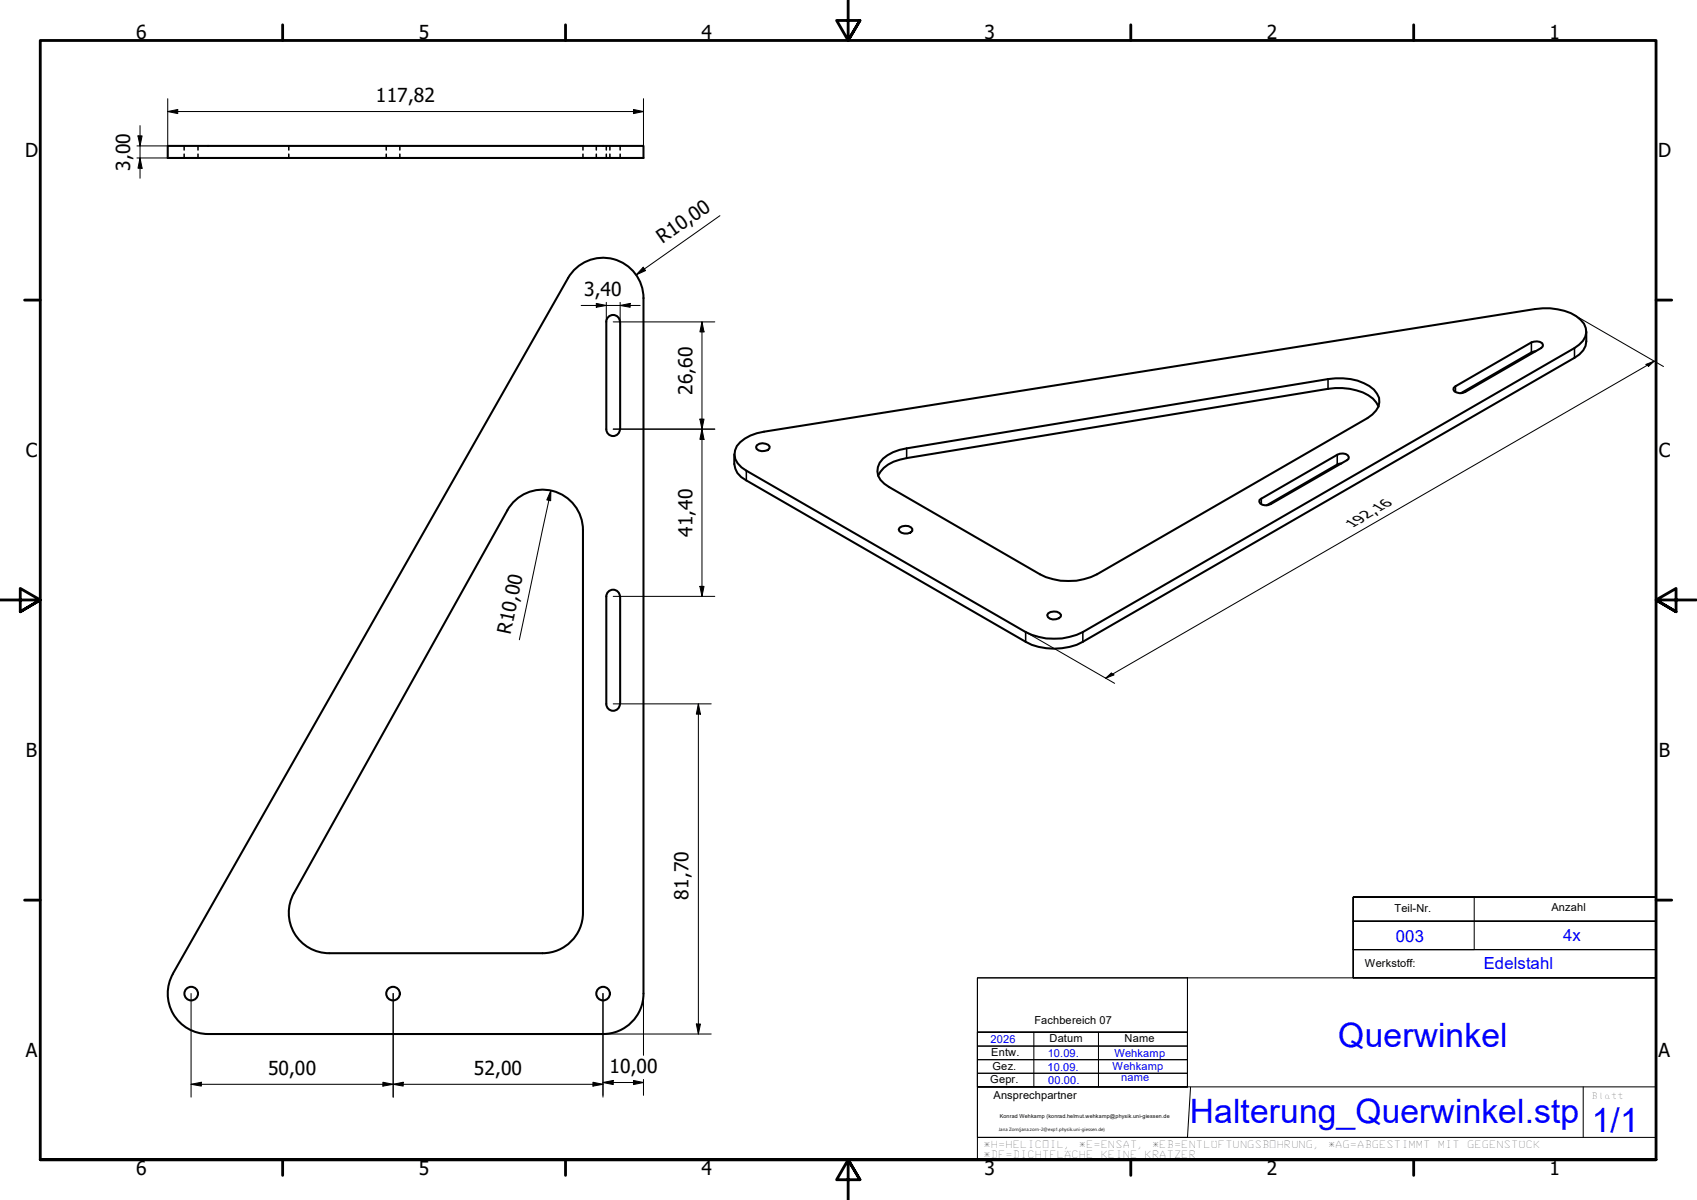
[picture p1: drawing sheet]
<svg xmlns="http://www.w3.org/2000/svg" width="420mm" height="297mm" viewBox="0 0 420 297" stroke-linecap="round" stroke-linejoin="round" font-family="sans-serif">
<!-- layer: Hidden (ISO) -->
<g fill="none" stroke="#000" stroke-width=".38">
<path d="M45.6 36.1v1M45.6 38.1v1M49 36.1v1M49 38.1v1M71.5 36.1v1M71.5 38.1v1M95.6 36.1v1M95.6 38.1v1M99 36.1v1M99 38.1v1M144.3 36.1v1M144.3 38.1v1"/>
<path d="M147.6 36.1v1M147.6 38.1v1M150.1 36.1v1M150.1 38.1v1M151 36.1v1M151 38.1v1M153.5 36.1v1M153.5 38.1v1"/>
</g>
<!-- layer: Visible (ISO) -->
<g fill="none" stroke="#000" stroke-width=".51">
<path d="M41.5 36.1h117.8v3h-117.8zM140.6 68.9a10 10 0 0 1 11.3-4.8 10 10 0 0 1 7.4 9.7v172.1M140.7 68.8l-97.9 172.2M153.5 79.6a1.68 1.68 0 0 0-1.7-1.6 1.68 1.68 0 0 0-1.7 1.6v26.6M153.5 79.7v26.5M359.9 96l19.3-11.2a2.71 2.71 0 0 1 2.6 .1l.2 .9-.4 .4-18.8 10.8a2.18 2.18 0 0 1-2.9-.6zM380.2 86.9l-1 .3-17.5 10.1M392.7 82.1v2.4a4.9 4.9 0 0 1-2.9 4.1l-121.7 70.3a15.5 15.5 0 0 1-14.2 0l-69.1-40a4.8 4.8 0 0 1-3-4v-2.5M150.1 106.3a1.68 1.68 0 0 0 1.7 1.6 1.68 1.68 0 0 0 1.7-1.6M183.3 109.5a10.9 10.9 0 0 1 5.9-2.6l190.8-30.4a15.4 15.4 0 0 1 10.3 1.8 4.3 4.3 0 0 1 2.2 5.1l-.6 1-2.1 1.8-121.7 70.2a16 16 0 0 1-14.2 0l-69.1-39.9a4.6 4.6 0 0 1-2.8-5l.4-1.1zM187.4 110.2a2.26 2.26 0 0 1 3.2 .3l-.1 .5a2.33 2.33 0 0 1-3.2 .1l-.1-.4zM218.6 113.5a11 11 0 0 1 5.9-2.5l104.3-17.2a14.2 14.2 0 0 1 11.4 2.6 3.9 3.9 0 0 1-.4 6.2l-1.2 .9-67 38.7a15.9 15.9 0 0 1-14.1 0l-37.3-21.6a4.5 4.5 0 0 1-2.8-5l.4-1.1z"/>
<path d="M332.1 114.7l-1 .3-17.5 10.1M341.3 100.6a7.2 7.2 0 0 0-5.4-4 16.5 16.5 0 0 0-7.1-.3l-104.3 17.1a9.7 9.7 0 0 0-6.5 3.4l-.6 .9M144.3 131.2v94.8a10 10 0 0 1-10 10h-52.8a10 10 0 0 1-8.7-14.9l52.8-94.8a10 10 0 0 1 11.2-4.8 10 10 0 0 1 7.5 9.7M222.8 130.6a2.35 2.35 0 0 1 3.1 .3v.5a2.1 2.1 0 0 1-3.4-.4zM311.8 123.7l19.3-11.1a2.09 2.09 0 0 1 2.8 .5v.5l-.4 .3-18.9 10.9a2.09 2.09 0 0 1-2.8-.6zM153.5 147.7a1.68 1.68 0 0 0-1.7-1.7 1.68 1.68 0 0 0-1.7 1.7v26.5a1.68 1.68 0 0 0 1.7 1.7 1.68 1.68 0 0 0 1.7-1.6M153.5 147.6v26.6M259.5 151.8a2.36 2.36 0 0 1 3.2 .4 1.6 1.6 0 0 1-2 1.1l-.7-.2-.5-.3-.2-.5zM42.8 241a10 10 0 0 0 8.7 15h97.8a10 10 0 0 0 10-10"/>
<circle cx="47.3" cy="246" r="1.68"/>
<circle cx="97.3" cy="246" r="1.68"/>
<circle cx="149.3" cy="246" r="1.68"/>
</g>
<!-- layer: Visible Narrow (ISO) -->
<path d="M328.8 93.8v2.5M360.4 95.6v1.4M379.2 84.8v2.4M389.8 86.2v2.4M184.8 116.5v2.4M224.5 111v2.4M331.1 112.6v2.4M312.3 123.4v1.4M253.9 156.4v2.5M268.1 156.4v2.5" fill="none" stroke="#000" stroke-width=".38"/>
<!-- layer: Border (ISO) -->
<g fill="none" stroke="#000" stroke-width=".7">
<path d="M70 6.1v3.9M140 6.1v3.9M210 0v10l-2.9-4.9h5.8l-2.9 4.9 2.9-4.9M280 6.1v3.9M350 6.1v3.9M6.1 74.3h3.9M410 74.3h3.9M0 148.5h10l-5-2.8v5.7l5-2.9-5 2.9M420 148.5h-10l5-2.8v5.7l-5-2.9 5 2.9M6.1 222.8h3.9M410 222.8h3.9M10 287.1v-277.1h400v277.1h-400h400"/>
<path d="M70 287.1v3.8M140 287.1v3.8M212.9 292l-2.9-4.9 2.9 4.9h-5.8l2.9-4.9v9.9M280 287.1v3.8M350 287.1v3.8"/>
</g>
<!-- layer: Sketch Geometry (ANSI) -->
<path d="M335 222h30v13.1h-30zM335 222h75v20v-6.9h-75v-7.1h75h-75v-6h75v13.1h-75v6.9h75h-75zM242 258.9h52v3.4h-52zM242 255.5h52v3.4h-52zM242 255.5h52v13.5h-52zM242 242h52v13.5h-52zM242 265.7h52v3.3h-52zM242 262.3h52v3.4h-52zM294 269h-52v12.5h52l.8-12.4" fill="none" stroke="#000" stroke-width=".25"/>
<!-- layer: RAHMEN -->
<path d="M242 242h168v45.1h-168zM242 255.5h52M256 255.5v13.5M272 255.5v13.5M294 242v27M242 269h168M392 269v12.5M242 281.5h168" fill="none" stroke="#000" stroke-width=".25"/>
<!-- layer: Dimension (ISO) -->
<g fill="none" stroke="#000" stroke-width=".25">
<path d="M33.9 39.1h7.6M34.2 33.6h1l-.5 2.5zM34.7 39.1l.5 2.5h-1zM34.7 31.1v13M41.5 27.6l2.5-.5v1zM41.5 27.6h117.8M41.5 24.4v11.7h-7.6M156.8 27.1l2.5 .5-2.5 .5zM159.3 24.4v11.7M178.2 53.4l-20.7 14.7M143.9 75.6h14.6M147.6 75.1l2.5 .5-2.5 .5z"/>
<path d="M150.1 74.9v4.8M151.8 79.7h25.2M153.5 75.6l2.5-.5v1zM153.5 74.9v4.8M159.3 66.2l.5 .8-2.3 1.1zM173.8 79.7l.5 2.5h-1zM173.8 79.7v67.9M389.8 78l22.1 12.7M407.5 90.2l2.1-.8-1.4 1.3zM409.6 89.4l-135.9 78.5M151.8 106.2h25.2M173.3 103.7h1l-.5 2.5z"/>
<path d="M173.8 106.2l.5 2.6h-1zM136.4 121.4l-.1 2.5-.9-.2zM136.4 121.4l-7.8 37M151.8 147.6h25.2M173.3 145.1h1l-.5 2.5zM253.9 156.4l22.1 12.7M151.8 174.2h24.3M172.9 174.2l.5 2.6h-1zM172.9 174.2v81.8M273.7 167.9l1.4-1.3 .7 .5zM47.3 245.9v25.7M97.3 245.9v25.7"/>
<path d="M149.3 256h26.8M149.3 245.9v25.7M159.3 245.9v15.3M172.4 253.5h1l-.5 2.5zM47.3 268.4l2.5-.5v.9zM47.3 268.4h102M94.8 267.9l2.5 .5-2.5 .4zM97.3 268.4l2.5-.5v.9zM146.8 267.9l2.5 .5-2.5 .4zM149.3 268l2.5-.6v1.1zM149.3 268h10M156.8 267.4l2.5 .6-2.5 .5z"/>
<path d="M159.3 267.2v3.9"/>
</g>
<g fill="#000">
<path d="M34.2 33.6h1l-.5 2.5zM41.5 27.6l2.5-.5v1zM156.8 27.1l2.5 .5-2.5 .5zM34.7 39.1l.5 2.5h-1zM147.6 75.1l2.5 .5-2.5 .5zM153.5 75.6l2.5-.5v1zM159.3 66.2l.5 .8-2.3 1.1zM173.8 79.7l.5 2.5h-1zM407.5 90.2l2.1-.8-1.4 1.3zM173.3 103.7h1l-.5 2.5zM173.8 106.2l.5 2.6h-1zM136.4 121.4l-.1 2.5-.9-.2z"/>
<path d="M173.3 145.1h1l-.5 2.5zM172.9 174.2l.5 2.6h-1zM273.7 167.9l1.4-1.3 .7 .5zM172.4 253.5h1l-.5 2.5zM47.3 268.4l2.5-.5v.9zM94.8 267.9l2.5 .5-2.5 .4zM97.3 268.4l2.5-.5v.9zM146.8 267.9l2.5 .5-2.5 .4zM149.3 268l2.5-.6v1.1zM156.8 267.4l2.5 .6-2.5 .5z"/>
</g>
<g font-size="8.3" fill="#00f">
<text x="331.3" y="259.3">Querwinkel</text>
<text x="294.6" y="278.1">Halterung_Querwinkel.stp</text>
<text x="394.1" y="280.2">1/1</text>
</g>
<g font-size="4.8">
<text x="33.7" y="9.6">6</text>
<text x="103.7" y="9.6">5</text>
<text x="173.7" y="9.6">4</text>
<text x="243.7" y="9.6">3</text>
<text x="313.7" y="9.6">2</text>
<text x="383.7" y="9.6">1</text>
<text x="93.1" y="25.3">117,82</text>
<text x="6.2" y="38.9">D</text>
<text x="410.5" y="38.9">D</text>
<text x="32.3" y="42.3" transform="rotate(-90 32.3 42.3)">3,00</text>
<text x="164" y="60.5" transform="rotate(-35 164 60.5)">R10,00</text>
<text x="144.7" y="73.2">3,40</text>
<text x="171.4" y="97.8" transform="rotate(-90 171.4 97.8)">26,60</text>
<text x="6.4" y="113.1">C</text>
<text x="410.7" y="113.1">C</text>
<text x="171.4" y="133" transform="rotate(-90 171.4 133)">41,40</text>
<text x="126.4" y="157.1" transform="rotate(-78 126.4 157.1)">R10,00</text>
<text x="6.4" y="187.4">B</text>
<text x="410.7" y="187.4">B</text>
<text x="170.5" y="222.7" transform="rotate(-90 170.5 222.7)">81,70</text>
<text x="6.4" y="261.7">A</text>
<text x="410.7" y="261.7">A</text>
<text x="66.4" y="266">50,00</text>
<text x="117.3" y="266">52,00</text>
<text x="150.9" y="265.5">10,00</text>
<text x="33.7" y="290.9">6</text>
<text x="103.7" y="290.9">5</text>
<text x="173.7" y="290.9">4</text>
<text x="243.7" y="290.9">3</text>
<text x="313.7" y="290.9">2</text>
<text x="383.7" y="290.9">1</text>
</g>
<g font-size="4.1" fill="#00f">
<text x="345.6" y="233.2">003</text>
<text x="387" y="233">4x</text>
<text x="367.3" y="239.8">Edelstahl</text>
</g>
<text font-size="3.6" x="334.8" y="130.6" transform="rotate(-30 334.8 130.6)">192,16</text>
<g font-size="2.7">
<text x="345.2" y="225.7">Teil-Nr.</text>
<text x="384.1" y="225.4">Anzahl</text>
<text x="337.9" y="239.3">Werkstoff:</text>
<text x="256.1" y="253.5">Fachbereich 07</text>
<text x="259.8" y="257.9">Datum</text>
<text x="278.4" y="258">Name</text>
<text x="245.4" y="261.4">Entw.</text>
<text x="245.2" y="268">Gepr.</text>
<text x="245.7" y="264.8">Gez.</text>
<text x="246" y="272">Ansprechpartner</text>
</g>
<g font-size="2.7" fill="#00f">
<text x="245.2" y="258.2">2026</text>
<text x="259.4" y="261.5">10.09.</text>
<text x="275.9" y="261.6">Wehkamp</text>
<text x="259.3" y="265.2">10.09.</text>
<text x="259.5" y="268.3">00.00.</text>
<text x="275.5" y="265">Wehkamp</text>
<text x="277.6" y="267.5">name</text>
</g>
<g font-size="2.5">
<text x="243.5" y="284.2">*H=HELICOIL,</text>
<text x="243.5" y="286.6">*DF=DICHTFLÄCHE</text>
<text x="267.1" y="284.2">*E=ENSAT,</text>
<text x="272.5" y="286.6">KEINE</text>
<text x="283.4" y="286.6">KRATZER</text>
<text x="285.2" y="284.2">*EB=ENTLÜFTUNGSBOHRUNG,</text>
<text x="328.8" y="284.2">*AG=ABGESTIMMT</text>
<text x="356" y="284.2">MIT</text>
<text x="363.3" y="284.2">GEGENSTÜCK</text>
</g>
<text font-size="2.2" x="394" y="272">Blatt</text>
<text font-size="1.3" x="247.5" y="276.8">Konrad Wehkamp (konrad.helmut.wehkamp@physik.uni-giessen.de</text>
<text font-size="1.1" x="247.3" y="279.9">Jana Zorn(jana.zorn-2@exp1.physik.uni-giessen.de)</text>
</svg>
